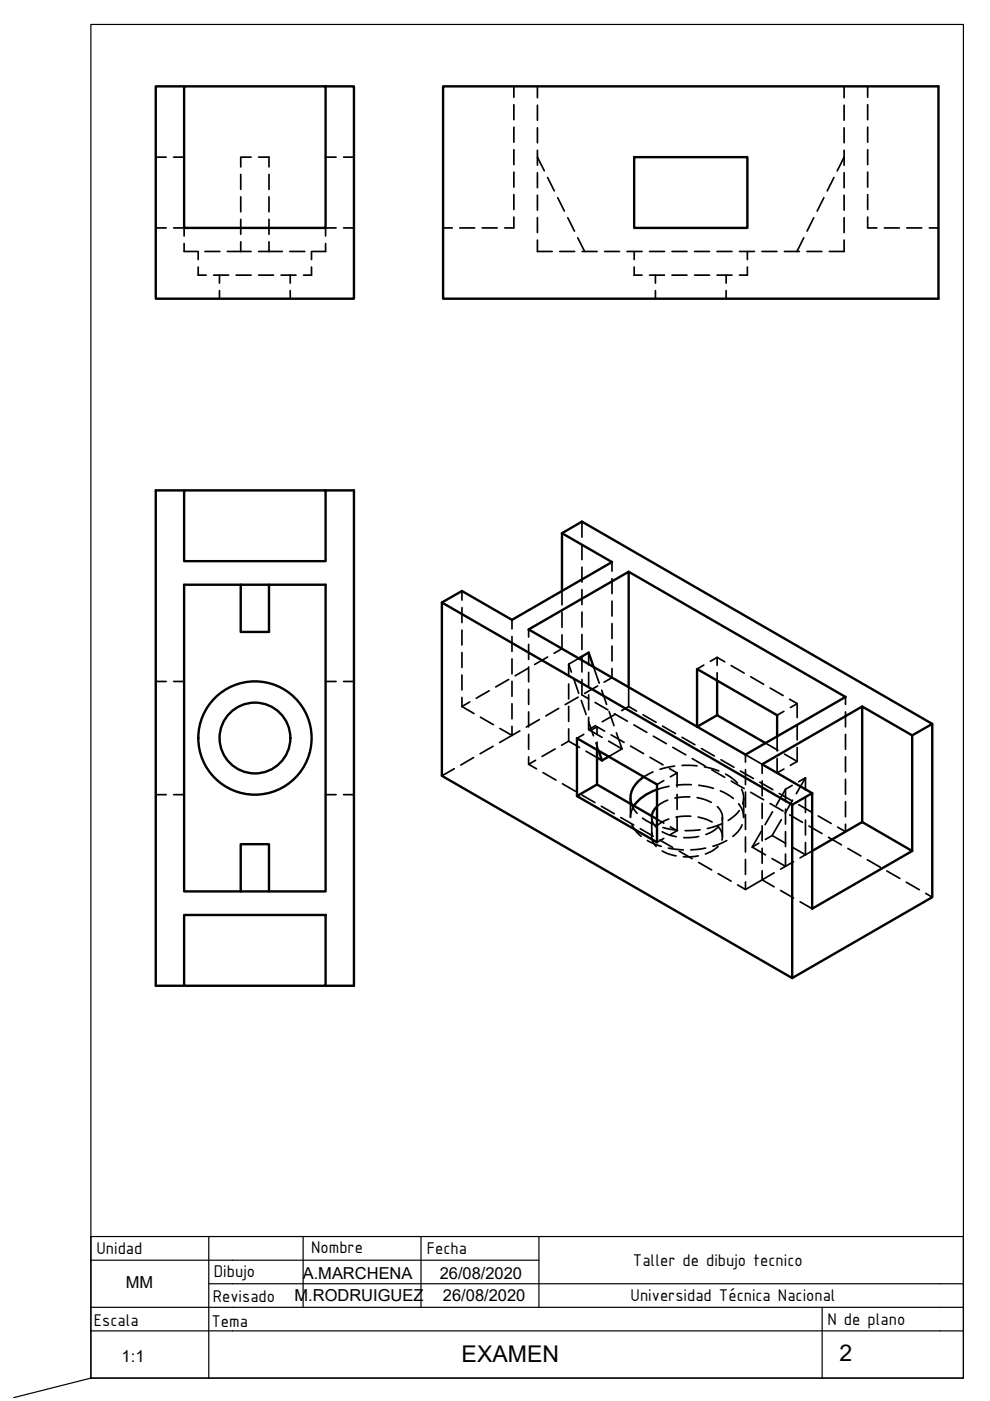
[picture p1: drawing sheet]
<svg xmlns="http://www.w3.org/2000/svg" width="210mm" height="297mm" viewBox="0 0 210 297" stroke-linecap="round" stroke-linejoin="round" font-family="sans-serif">
<!-- layer: MD_Oculto -->
<g fill="none" stroke="#000" stroke-width=".36">
<path d="M109 18.3v2.3M113.9 18.3v2.4M179 18.3v2.4M184 18.3v2.3M33 33.3h2.2M36.8 33.3h2.2M51 37v3.2M53.2 33.3h-2.2v2.1M54.8 33.3h2.2v2.1M57 37v3.2M69 33.3h2.3M72.8 33.3h2.2"/>
<path d="M109 22.2v3.2M109 27v3.1M109 31.7v3.2M109 36.5v3.2M113.9 33.3l1.5 2.9M113.9 22.3v3.2M113.9 27.1v3.2M113.9 31.9v3.1M113.9 36.6v3.2M116.1 37.6l1.4 2.9M176.8 37.6l-1.4 2.9M179 33.3l-1.5 2.9"/>
<path d="M179 22.3v3.2M179 27.1v3.2M179 31.9v3.1M179 36.6v3.2M184 22.2v3.2M184 27v3.1M184 31.7v3.2M184 36.5v3.2M33 48.3h2.2M36.8 48.3h2.2v1.7M39 51.6v1.7h2.9M42 56.6v1.7h1.7"/>
<path d="M42 53.3v1.7M43.4 53.3h3.2M45.3 58.3h3.2M46.5 58.3v1.7M48.2 53.3h5M50.1 58.3h3.1M51 41.7v3.2M51 46.5v3.2M51 51.3v2M54.8 58.3h3.2M54.8 53.3h5.1M57 41.7v3.2"/>
<path d="M57 46.5v3.2M57 51.3v2M59.6 58.3h3.2M61.5 53.3h3.1M61.5 58.3v1.7M66 56.6v1.7h-1.6M66 53.3v1.7M69 51.6v1.7h-2.8M71.3 48.3h-2.3v1.7M72.8 48.3h2.2M93.9 48.3h2M97.5 48.3h3.2"/>
<path d="M102.2 48.3h3.2M109 46v2.3h-2M109 41.3v3.1M113.9 50.9v2.4h3.2M113.9 41.4v3.2M113.9 46.1v3.2M118.2 41.9l1.5 2.8M118.7 53.3h3.1M120.4 46.2l1.4 2.8M122.5 50.4l1.5 2.9M123.4 53.3h3.2M128.2 53.3h3.2"/>
<path d="M133 53.3h3.1M134.5 56.6v1.7h1.6M134.5 53.3v1.7M137.7 58.3h3.2M137.7 53.3h3.2M139 58.3v1.7M142.5 58.3h3.2M142.5 53.3h3.2M147.3 58.3h3.1M147.3 53.3h3.1M152 58.3h3.2M152 53.3h3.2"/>
<path d="M154 58.3v1.7M156.8 53.3h3.2M158.5 56.6v1.7h-1.7M158.5 53.3v1.7M161.6 53.3h3.1M166.3 53.3h3.2M170.4 50.4l-1.4 2.9M171.1 53.3h3.2M172.5 46.2l-1.4 2.8M174.7 41.9l-1.4 2.8M179 50.9v2.4h-3.2M179 41.4v3.2"/>
<path d="M179 46.1v3.2M184 46v2.3h1.9M184 41.3v3.1M187.5 48.3h3.2M192.3 48.3h3.1M197 48.3h2M46.5 61.6v1.7M61.5 61.6v1.7M139 61.6v1.7M154 61.6v1.7M123.4 110.6v3.3M123.4 115.5v3.2"/>
<path d="M129.8 119.2v1.9M97.9 125.3v1.9M97.9 128.8v3.2M97.9 133.6v3.2M97.9 138.3v3.2M108.5 131.4v2M108.5 134.9v3.2M108.5 139.7v3.2M112.1 133.5v1.5M112.1 136.6v3.2M116.1 139.3l-2.7 1.6M119.2 125.3v2.9"/>
<path d="M119.2 129.8v3.2M119.2 134.6v2.9l-1.7 1M122.7 139.6l-2.1 1.2M123.4 120.2v3.2M123.4 125v3.2M123.4 129.8v3.1M123.4 134.5v3.2M123.4 139.3v3.2M124.8 138.4v2.6M129.8 122.7v3.2M129.8 127.4v3.2M129.8 132.2v3.2"/>
<path d="M129.8 137v3.1M152 139.4l-1.4 .8M152 139.4l1.7 .9M152 139.4v1.6M33 144.5h2.2M36.8 144.5h2.2M69 144.5h2.3M72.8 144.5h2.2M97.9 143.1v3.2M97.9 147.9v1.9M97.9 149.8l2.6 1.5M99.6 148.8l-1.7 1"/>
<path d="M101.9 152.1l2.7 1.5M103.7 146.5l-2.7 1.5M104.5 158.2l-2.7 1.6M106 154.5l2.5 1.4M107.9 144.1l-2.8 1.5M108.5 155.9l-2.6 1.5M108.5 144.5v3.1M108.5 149.2v3.2M108.5 154v1.9M110.2 155l-1.7 .9M112 141.7l-2.8 1.6M112.1 141.4v3.2"/>
<path d="M112.1 146.2v3.2M112.1 150.9v3.2M112.1 155.7v3.2M114.3 152.6l-2.7 1.6M117.7 158.8l-2.8 1.6M118.5 150.2l-2.8 1.6M120.6 140.8l.5 1.7M120.6 140.8v2.6M120.6 145v3.2M120.6 149.8v3.2M120.6 154.5v2.6M120.6 157.1l2.3 1.4"/>
<path d="M120.6 157.1l-1.5 .9M121.7 144l1 3M122.6 147.8l-2.8 1.6M123.2 148.5l1.1 3M123.4 144.1v3.2l1.4 .8M123.8 155.7l-1.5 .8M124.3 159.3l2.3 1.3M124.8 153l1 3M124.8 154.7l2.9 1.6M124.8 142.6v3.1M124.8 147.3v3.2M124.8 152.1v2.6"/>
<path d="M125.9 141.4l1.1 3.4M126.2 148.9l2.7 1.6M126.3 153.8l-1.5 .9M126.4 157.5l.5 1.7M126.6 154.1v1.6M126.6 157.3v1.7M126.6 154.1l1.6 .9M126.6 154.1l-1.5 .8M126.7 145.4l-2.7 1.6M127.6 146.3l1 3.1M129 157.1l2.9 1.7M129.1 150.9l1.1 3"/>
<path d="M129.6 155.8l2.7 1.6M129.8 141.7v2l-1.7 .9M130.3 151.3l2.7 1.6M130.4 151.4l-2.7 1.6M130.7 155.4l1.2 3.4M131.8 150.7l1.5-.9 1.7 1M131.9 158.8l-2.8 1.6M133.3 145.7v4.1M133.7 158.2l2.7 1.6M134.4 153.7l2.7 1.6M136.3 151.6l2.8 1.5M138.5 156.1l2.8 1.6"/>
<path d="M140.5 153.9l2.7 1.6M142.6 158.5l2.8 1.5M144.6 156.3l2.7 1.6M148.7 158.7l2.8 1.6M149.2 141l-1.4 .8M152 142.6v1.7M155 141.1l2.8 1.6M159.2 143.5l2.7 1.6M162.3 157.5l2.7 1.6M163.3 145.9l2.7 1.6M164.8 156.1v3.1M166.2 150.8l-1.4 .8"/>
<path d="M166.3 159.9l2.7 1.5M167.4 148.3l1.6 .9M169 149.2l-1.4 .8M169 149.2v2.9M169 153.7v3.2M169 158.5v2.9M179.3 147.8v1.6M179.3 150.9v3.2M179.3 155.7v3.2M33 168.5h2.2M36.8 168.5h2.2M69 168.5h2.3"/>
<path d="M72.8 168.5h2.2M96.3 163l-2.6 1.5M100.4 160.6l-2.7 1.6M112.1 160.5v1.6M113.6 161.2l-1.5 .9 1.7 .9M115.1 163.8l2.8 1.6M119.3 166.2l2.7 1.6M123.4 168.6l2.7 1.6M127.5 170.9l2.7 1.6M131.6 173.3l2.8 1.6M133.7 169.2v4.1M133.9 170.6l.6 1.1 .6 .7"/>
<path d="M134 174.9l.6 1.1 1.3 1.3M134.4 170.9l-.5 1.1-.2 1.3M135.7 175.7l2.8 1.6M136.2 173.5l2.8 1.5M137.3 178.2l2.9 1.2M137.8 160.6l2.8 1.6M138.2 173v.5a2.91 2.91 0 0 0 1 1.9M138.2 173.3v4.1M138.3 176.6a2.84 2.84 0 0 0 .8 2.9M138.4 163.7l-1.9 1M139.3 173.7l1.4 .8M139.9 178.1l2.7 1.6"/>
<path d="M140.4 176.4l1.2 .5 1.8 .5M140.6 175.5l3.1 .5M140.7 165.5l-1.4 .8M140.7 177.8l-1.4 .8M141.6 169.7l-1.3 .6-1 .7M141.7 179.8l3.2 .4M141.8 173.7l-1.4 .6-1.3 1M141.8 166.7l-2.5 .7M142 163l1.6 .9M142.1 175.3l1.5 .8M143 162.4l-3.1 .7M143.6 163.9v2.9"/>
<path d="M143.6 168.4v3.2M143.6 173.2v2.9M143.6 163.9l-1.5 .8M143.6 176.1l-1.5 .9M144.6 162.3l3.2 .1M146.2 169l-3.1 .2M146.5 173.1l-3.2 .1M146.6 166.4l-3.2 .1M146.8 160.8l2.7 1.6M147.8 169.1l1.9 .5 1.1 .5M148 173.2l1.8 .5 1.2 .6M148.1 177.4l-3.1 .2"/>
<path d="M148.2 166.5l3.1 .7M148.4 175.9l-3.1 .2M149.4 162.6l3 .8M149.6 179.8l-3.1 .4M150.9 163.2l2.8 1.6M152.1 171l.6 .7a2.67 2.67 0 0 1 .4 2.2M152.2 175.2a2.84 2.84 0 0 1 .9 2.9M152.2 179.5l-1.2 .9-1.4 .7M152.3 175.3l-1.3 1-1.3 .6M152.7 167.7l1.5 .7 1.3 .9M152.9 161.1l2.7 1.6M153 174.7l-3 1"/>
<path d="M153.2 173.3v4.1M153.8 164.1l1 .6 1.6 1.3M154.1 178.2l-2.9 1.2M155 165.6l2.8 1.6M156.6 170.4l.3 .4a4.4 4.4 0 0 1 .8 2.5M156.7 171.9l-.7 .9-1.6 1.1M157 163.5l2.7 1.6M157.2 167.3l.2 .5a3.8 3.8 0 0 1 .1 2.6M157.3 174.9a5.5 5.5 0 0 1-1.9 2.4M157.7 169.2v4.1M158.1 161.6v-1.6l3.5 2.1v1.9M158.1 163.2v3.1"/>
<path d="M158.1 167.9v3.2M158.1 172.7v3.2M158.1 177.5v3.1M159.2 168l2.7 1.6M160.9 178.8l-1.4 .8 2.8 1.7M161.1 165.8l2.8 1.6M161.4 176.2l-1.9 3.4M161.6 165.6v3.1M161.6 170.3v3.2M161.6 175.1v3.2M161.6 179.9v3.1M162.3 178l1.4-.9 2.9 1.7"/>
<path d="M163.3 170.4l2.7 1.6M163.8 172.1l-1.6 2.8M164.8 160.8v3.1l1.4-.9M165.2 168.2l2.8 1.6M165.7 173.8l-2 3.3M166.5 167.3l-1.9 3.4M166.5 167.3v2.7M166.5 171.6v3.1M166.5 176.3v3.2M167.4 172.8l2.7 1.5M168 166.5l-1.5 .8M168 169.7l-1.5 2.7"/>
<path d="M169 161.4l-1.4 .9M169.3 170.6l2.8 1.6M170.8 178.6v2.6l-2.9-1.6M170.8 164.9l-1.5 .8M170.8 164.9l-2 3.4M170.8 164.9v2.6M170.8 169.1v3.2M170.8 173.9v3.1M171.5 175.1l2.8 1.6M173.5 173l2.7 1.6M175.6 177.5l2.8 1.6M179.3 174.8v1.5l-1.7-.9"/>
<path d="M179.3 160.5v3.1M179.3 165.2v3.2M179.3 170v3.2M179.8 179.9l2.7 1.6M140.4 180.4l1.2 .6 1.7 .5M144 180.5l2.8 1.6M148 181.5l-3.1 .2M148.1 182.9l2.8 1.5M152.3 185.2l2.7 1.6M158.1 182.2v3.2M158.1 187v1.6M161.6 184.6v1.9l-3.5 2.1-1.7-1"/>
<path d="M164.1 185.1l-2.5 1.4 2.5 1.5M165.5 188.8l2.8 1.6M166.5 181.1v2.6l-2.8-1.7M168.3 182.7l-2.8 1.6M169.6 191.2l2.6 1.5M172.2 180.4l-2.6 1.5M183.9 182.3l2.8 1.6M188 184.7l2.8 1.5M192.2 187l2.7 1.6M196.3 189.4l1.4 .8"/>
</g>
<!-- layer: MD_Visible -->
<g fill="none" stroke="#000" stroke-width=".51">
<path d="M39 18.3h30v30h-30zM39 18.3h-6v45h42v-45h-6M93.9 18.3h105.1v45h-105.1zM134.5 33.3h24v15h-24zM39 104h30v15h-30zM39 104h-6v105h6M69 104h6v105h-6M119.2 113.1l10.6 6.1-21.3 12.2-10.6-6.1-4.2 2.4v36.8l74.3 42.9M119.2 113.1v12.2M119.2 113.1l4.2-2.5 74.3 42.9M39 124h30v65h-30zM51 124v10h6v-10"/>
<path d="M93.7 127.7l74.3 42.9M122.7 139.6l2.1-1.2 1.1 3M133.3 121.2l46 26.6-21.2 12.2-46-26.5 21.2-12.3v24.5M126.6 159v7.3M126.9 159.2l.7 2M152 151.6l-4.2 2.5v-12.3l17 9.8v4.5M152 144.3v7.3l10.3 5.9M182.8 149.8l-21.2 12.3 10.6 6.1M193.4 155.9l4.3-2.4v36.7l-29.7 17.2v-36.8l4.2-2.4M126.6 166.3l-4.3 2.5 17 9.8v-12.3l-17-9.8v12.3M126.6 160.6l1 .6M126.6 166.3l12.7 7.4"/>
<path d="M129.1 160.4l-1.5 .8M136.5 164.7a5.1 5.1 0 0 0-2.6 5.8M139.3 167.4a9.6 9.6 0 0 0-4.9 3.4M139.3 171l-.6 .7-.5 1.3M172.2 168.2v24.5l21.2-12.3-10.6-6.1-10.6 6.1M182.8 174.3v-24.5l10.6 6.1v24.5M39 194h30v15h-30zM51 189v-10h6v10"/>
<circle cx="54.1" cy="156.5" r="7.5"/>
<circle cx="54.1" cy="156.5" r="12"/>
</g>
<!-- layer: CajetinAtributos -->
<path d="M19.3 267.2h95M19.3 277.2h180M44.3 272.2h155M44.3 262.2v30M64.3 262.2v15M89.3 262.2v15M114.3 262.2v15M199.3 262.2h-180v30l-16.4 4.1M19.3 282.2h180" fill="none" stroke="#000" stroke-width=".25"/>
<!-- layer: Cotas -->
<path d="M19.3 5.2h185v287h-185z" fill="none" stroke="#000" stroke-width=".25"/>
<!-- layer: CajetinLine -->
<path d="M174.3 277.2v15M199.3 272.2h5v20h-185M199.3 262.2h5v10M199.3 277.2h5M199.3 282.2h5" fill="none" stroke="#000" stroke-width=".25"/>
<g font-size="4.9">
<text x="97.9" y="288.8">EXAMEN</text>
<text x="178" y="288.5">2</text>
</g>
<g font-size="3.9">
<text x="20.5" y="265.8">Unidad</text>
<text x="66" y="265.6">Nombre</text>
<text x="90.5" y="265.9">Fecha</text>
<text x="134.2" y="268.4">Taller de dibujo tecnico</text>
<text x="45.3" y="270.7">Dibujo</text>
<text x="133.7" y="275.9">Universidad Técnica Nacional</text>
<text x="19.9" y="281.1">Escala</text>
<text x="44.8" y="281.3">Tema</text>
<text x="45.1" y="276.1">Revisado</text>
<text x="175.4" y="280.9">N de plano</text>
</g>
<g font-size="3.5">
<text x="26.7" y="273.2">MM</text>
<text x="62.4" y="275.8">M.RODRUIGUEZ</text>
<text x="64.2" y="271.1">A.MARCHENA</text>
<text x="93.2" y="271.1">26/08/2020</text>
<text x="93.9" y="275.9">26/08/2020</text>
<text x="25.8" y="288.8">1:1</text>
</g>
</svg>
